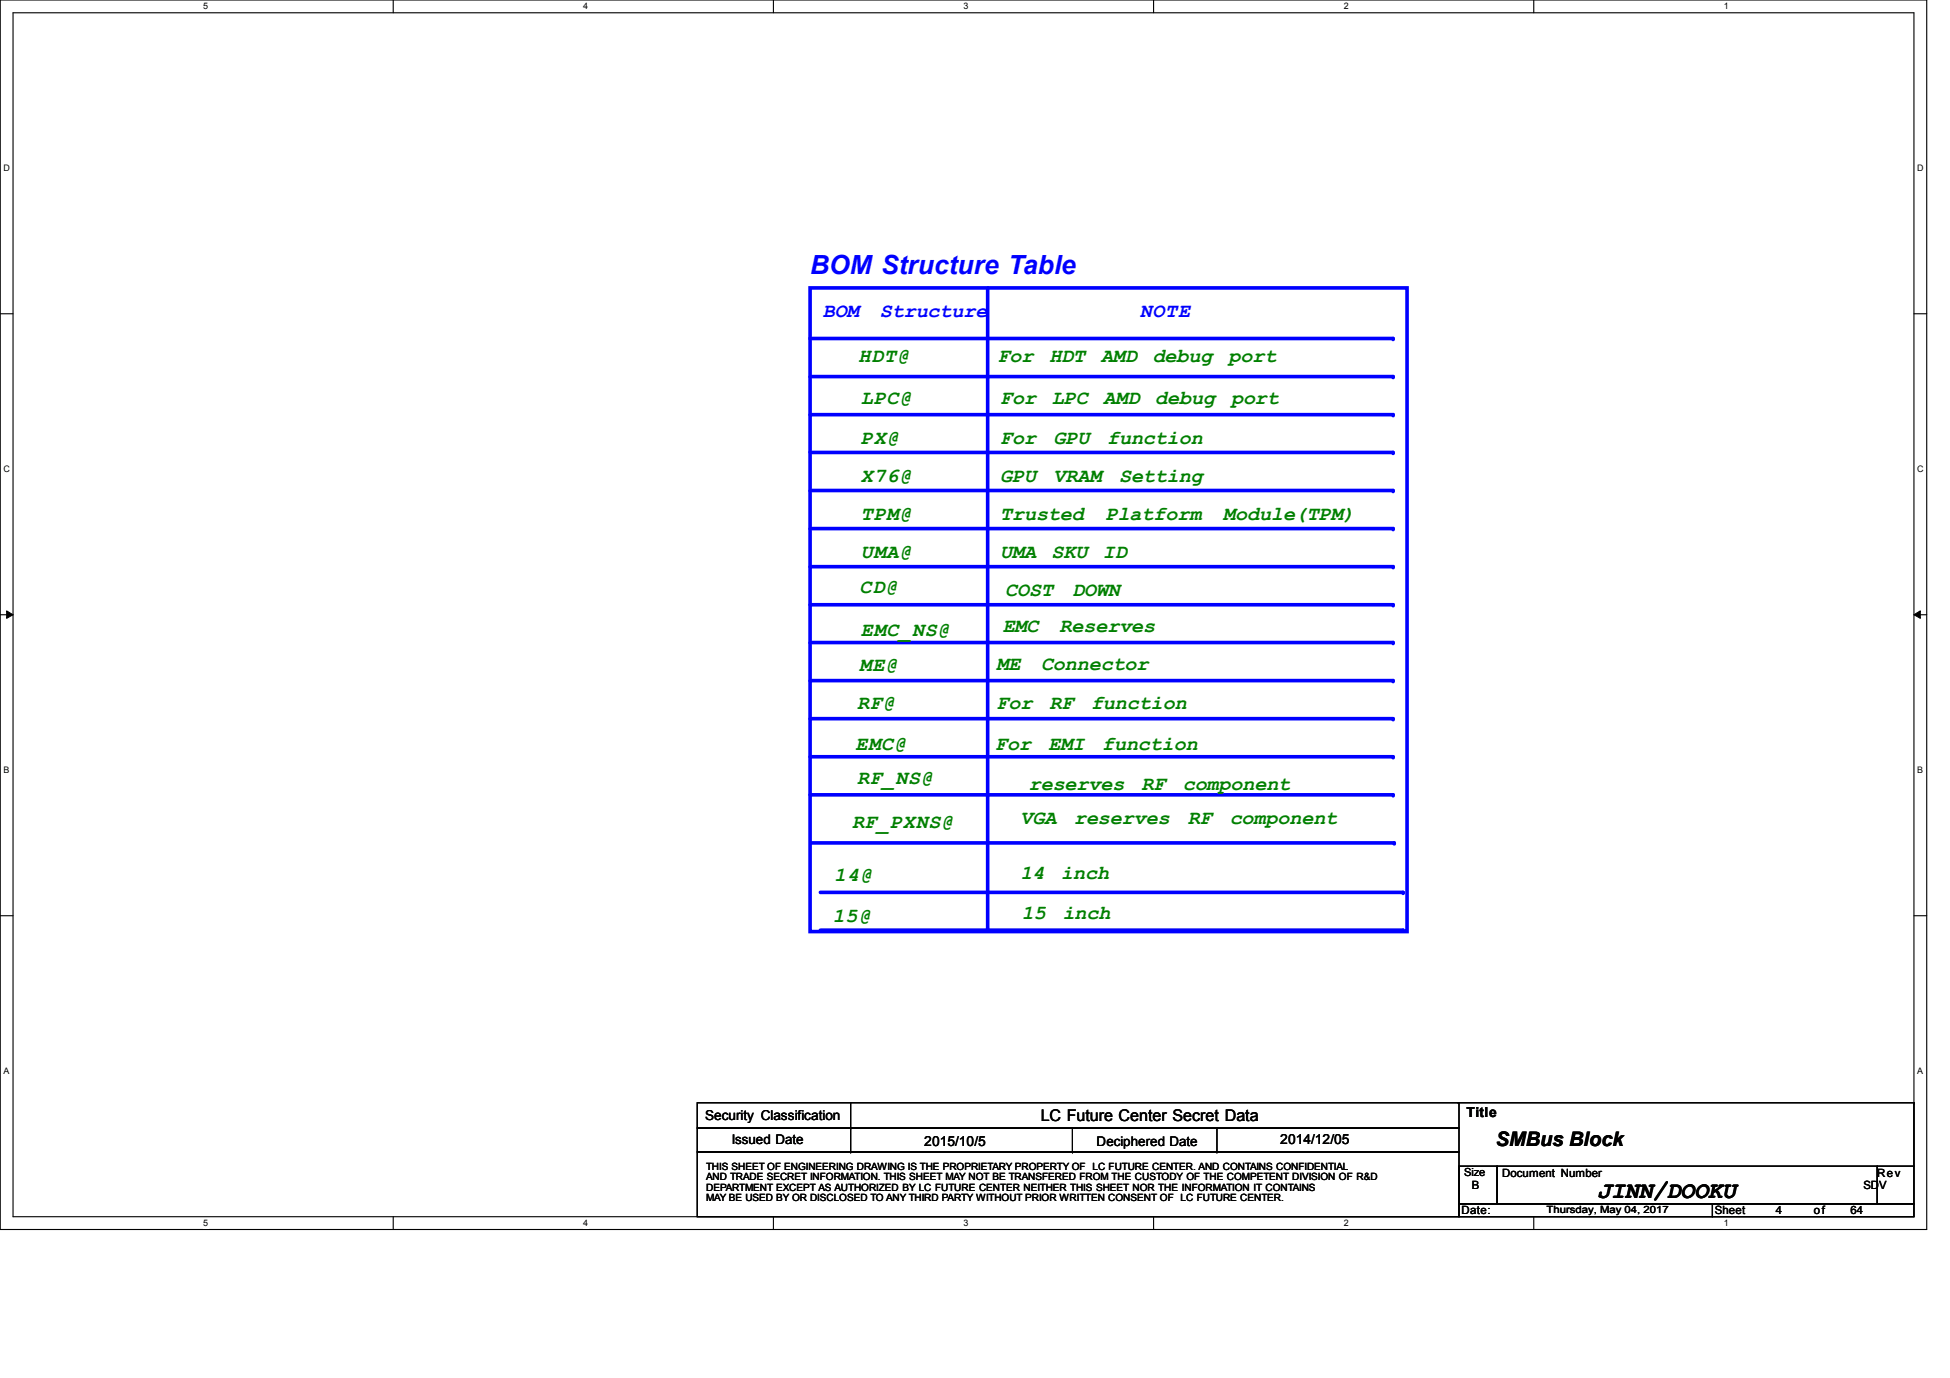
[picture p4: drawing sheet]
<svg xmlns="http://www.w3.org/2000/svg" width="297mm" height="210mm" viewBox="0 0 297 210" stroke-linecap="round" stroke-linejoin="round" font-family="sans-serif">
<path d="M0 0h293.5v187.3h-293.5zM2 1.9h289.5v183.4h-289.5z" fill="none" stroke="#000" stroke-width=".17"/>
<g fill="#fff">
<path d="M30.9 .2h.8v1.5h-.8z"/>
<path d="M30.9 185.5h.8v1.6h-.8z"/>
</g>
<path d="M59.9 0v1.9M59.9 185.3v2" fill="none" stroke="#000" stroke-width=".17"/>
<g fill="#fff">
<path d="M88.9 .2h.7v1.5h-.7z"/>
<path d="M88.9 185.5h.7v1.6h-.7z"/>
</g>
<path d="M117.8 0v1.9M117.8 185.3v2" fill="none" stroke="#000" stroke-width=".17"/>
<g fill="#fff">
<path d="M146.8 .2h.7v1.5h-.7z"/>
<path d="M146.8 185.5h.7v1.6h-.7z"/>
</g>
<path d="M175.7 0v1.9M175.7 185.3v2" fill="none" stroke="#000" stroke-width=".17"/>
<g fill="#fff">
<path d="M204.7 .2h.7v1.5h-.7z"/>
<path d="M204.7 185.5h.7v1.6h-.7z"/>
</g>
<path d="M233.6 0v1.9M233.6 185.3v2" fill="none" stroke="#000" stroke-width=".17"/>
<g fill="#fff">
<path d="M262.6 .2h.8v1.5h-.8z"/>
<path d="M262.6 185.5h.8v1.6h-.8z"/>
<path d="M.5 24.8h1v1.6h-1z"/>
<path d="M292.1 24.8h.9v1.6h-.9z"/>
<path d="M.5 70.7h1v1.5h-1z"/>
<path d="M292.1 70.7h.9v1.5h-.9z"/>
</g>
<path d="M0 47.8h2M291.5 47.8h2" fill="none" stroke="#000" stroke-width=".17"/>
<g fill="#fff">
<path d="M.5 116.5h.9v1.6h-.9z"/>
<path d="M292.1 116.5h.8v1.6h-.8z"/>
</g>
<path d="M0 93.6h2M291.5 93.6h2" fill="none" stroke="#000" stroke-width=".17"/>
<path d="M1 93l1 .6-1 .6zM291.5 93.6l1-.6v1.2z" fill="#000"/>
<path d="M1 93l1 .6-1 .6zM291.5 93.6l1-.6v1.2z" fill="none" stroke="#000" stroke-width=".15"/>
<g fill="#fff">
<path d="M.5 162.4h.9v1.5h-.9z"/>
<path d="M292.1 162.4h.8v1.5h-.8z"/>
</g>
<path d="M0 139.5h2M291.5 139.5h2" fill="none" stroke="#000" stroke-width=".17"/>
<path d="M123.4 121.1h88.8" fill="none" stroke="#00f" stroke-width=".55"/>
<circle cx="212.2" cy="121.1" r=".28" fill="#00f"/>
<path d="M150.4 43.9v97.6" fill="none" stroke="#00f" stroke-width=".55"/>
<circle cx="150.4" cy="141.5" r=".28" fill="#00f"/>
<path d="M123.4 43.9h90.9v98h-90.9zM123.4 57.4h88.8" fill="none" stroke="#00f" stroke-width=".55"/>
<circle cx="212.2" cy="57.4" r=".28" fill="#00f"/>
<path d="M123.4 80.5h88.8" fill="none" stroke="#00f" stroke-width=".55"/>
<circle cx="212.2" cy="80.5" r=".28" fill="#00f"/>
<path d="M123.4 74.7h88.8" fill="none" stroke="#00f" stroke-width=".55"/>
<circle cx="212.2" cy="74.7" r=".28" fill="#00f"/>
<path d="M123.4 68.9h88.8" fill="none" stroke="#00f" stroke-width=".55"/>
<circle cx="212.2" cy="68.9" r=".28" fill="#00f"/>
<path d="M123.4 63.2h88.8" fill="none" stroke="#00f" stroke-width=".55"/>
<circle cx="212.2" cy="63.2" r=".28" fill="#00f"/>
<path d="M123.4 109.5h88.8" fill="none" stroke="#00f" stroke-width=".55"/>
<circle cx="212.2" cy="109.5" r=".28" fill="#00f"/>
<path d="M123.4 103.7h88.8" fill="none" stroke="#00f" stroke-width=".55"/>
<circle cx="212.2" cy="103.7" r=".28" fill="#00f"/>
<path d="M123.4 97.9h88.8" fill="none" stroke="#00f" stroke-width=".55"/>
<circle cx="212.2" cy="97.9" r=".28" fill="#00f"/>
<path d="M123.4 92.1h88.8" fill="none" stroke="#00f" stroke-width=".55"/>
<circle cx="212.2" cy="92.1" r=".28" fill="#00f"/>
<path d="M123.4 86.3h88.8" fill="none" stroke="#00f" stroke-width=".55"/>
<circle cx="212.2" cy="86.3" r=".28" fill="#00f"/>
<path d="M123.4 115.3h88.8" fill="none" stroke="#00f" stroke-width=".55"/>
<circle cx="212.2" cy="115.3" r=".28" fill="#00f"/>
<path d="M123.4 51.6h88.8" fill="none" stroke="#00f" stroke-width=".55"/>
<circle cx="212.2" cy="51.6" r=".28" fill="#00f"/>
<path d="M123.6 128.4h88.8" fill="none" stroke="#00f" stroke-width=".55"/>
<circle cx="212.4" cy="128.4" r=".28" fill="#00f"/>
<path d="M125 141.7h88.7" fill="none" stroke="#00f" stroke-width=".55"/>
<circle cx="213.7" cy="141.7" r=".28" fill="#00f"/>
<path d="M125 135.9h88.7" fill="none" stroke="#00f" stroke-width=".55"/>
<circle cx="213.7" cy="135.9" r=".28" fill="#00f"/>
<g fill="none" stroke="#000" stroke-width=".17">
<path d="M106.2 168h116v3.8h-116zM106.2 171.8h116v3.7h-116zM106.2 175.5h116v9.8h-116zM129.6 171.8h.1M129.6 175.5h.1M129.6 168v7.5M163.4 175.5h.1M163.4 171.8v3.7M185.4 175.5h.1M185.4 171.8v3.7M222 168h69.5M222.2 177.6h5.8v5.8h-5.8z"/>
<path d="M228 177.6h58v5.8h-58zM286 177.6h5.5v5.8h-5.5zM291.5 168h.1M291.5 168v9.6M222.2 183.4h38.7v1.9h-38.7zM260.9 183.4h30.6v1.9h-30.6z"/>
</g>
<text font-size="4" fill="#00f" x="123.4" y="41.7">BOM Structure Table</text>
<text font-size="3.6" x="243.3" y="182.5">JINN/DOOKU</text>
<g font-size="3" fill="#00f">
<text x="125.3" y="48.3">BOM</text>
<text x="134" y="48.3">Structure</text>
<text x="173.6" y="48.3">NOTE</text>
</g>
<g font-size="3" fill="#008000">
<text x="130.8" y="55.1">HDT@</text>
<text x="152" y="55.1">For</text>
<text x="159.8" y="55.1">HDT</text>
<text x="167.7" y="55.1">AMD</text>
<text x="175.6" y="55.1">debug</text>
<text x="187.1" y="55.1">port</text>
<text x="131.1" y="61.5">LPC@</text>
<text x="152.4" y="61.5">For</text>
<text x="160.2" y="61.5">LPC</text>
<text x="168.1" y="61.5">AMD</text>
<text x="176" y="61.5">debug</text>
<text x="187.5" y="61.5">port</text>
<text x="131.1" y="67.6">PX@</text>
<text x="152.4" y="67.6">For</text>
<text x="160.5" y="67.6">GPU</text>
<text x="168.7" y="67.6">function</text>
<text x="131.1" y="73.4">X76@</text>
<text x="152.4" y="73.4">GPU</text>
<text x="160.5" y="73.4">VRAM</text>
<text x="170.5" y="73.4">Setting</text>
<text x="131.1" y="79.2">TPM@</text>
<text x="152.4" y="79.2">Trusted</text>
<text x="168.4" y="79.2">Platform</text>
<text x="186.3" y="79.2">Module(TPM)</text>
<text x="131.1" y="85">UMA@</text>
<text x="152.4" y="85">UMA</text>
<text x="160.2" y="85">SKU ID</text>
<text x="130.9" y="90.3">CD@</text>
<text x="153.1" y="90.8">COST</text>
<text x="163.3" y="90.8">DOWN</text>
<text x="131.1" y="96.8">EMC_NS@</text>
<text x="152.7" y="96.2">EMC</text>
<text x="161.4" y="96.2">Reserves</text>
<text x="130.6" y="108">RF@</text>
<text x="130.9" y="102.2">ME@</text>
<text x="151.8" y="102">ME</text>
<text x="151.8" y="108">For</text>
<text x="158.6" y="102">Connector</text>
<text x="159.9" y="108">RF</text>
<text x="166.2" y="108">function</text>
<text x="130.3" y="114.2">EMC@</text>
<text x="130.6" y="119.4">RF_NS@</text>
<text x="151.6" y="114.2">For</text>
<text x="159.7" y="114.2">EMI</text>
<text x="167.9" y="114.2">function</text>
<text x="155.4" y="125.6">VGA</text>
<text x="156.7" y="120.4">reserves</text>
<text x="163.6" y="125.6">reserves</text>
<text x="173.9" y="120.4">RF</text>
<text x="180.2" y="120.4">component</text>
<text x="180.9" y="125.6">RF</text>
<text x="187.3" y="125.6">component</text>
<text x="129.8" y="126.2">RF_PXNS@</text>
<text x="127.1" y="134.2">14@</text>
<text x="155.4" y="133.9">14</text>
<text x="161.7" y="133.9">inch</text>
<text x="126.9" y="140.4">15@</text>
<text x="155.7" y="140">15</text>
<text x="161.9" y="140">inch</text>
</g>
<text font-size="3" x="227.8" y="174.6">SMBus Block</text>
<text font-size="2.5" x="158.5" y="170.8">LC Future Center Secret Data</text>
<g font-size="2.1">
<text x="107.4" y="170.6">Security Classification</text>
<text x="223.4" y="170.1">Title</text>
<text x="140.8" y="174.5">2015/10/5</text>
<text x="195" y="174.3">2014/12/05</text>
</g>
<g font-size="2">
<text x="111.5" y="174.3">Issued Date</text>
<text x="167" y="174.5">Deciphered Date</text>
</g>
<g font-size="1.7">
<text x="223" y="179.2">Size</text>
<text x="228.8" y="179.2">Document Number</text>
<text x="286" y="179.2">Rev</text>
<text x="222.6" y="185">Date:</text>
<text x="224.2" y="181.1">B</text>
<text x="261.2" y="185">Sheet</text>
<text x="270.5" y="185">4</text>
<text x="276.3" y="185">of</text>
<text x="281.9" y="185">64</text>
<text x="283.8" y="181.1">SDV</text>
</g>
<g font-size="1.5">
<text x="107.6" y="179.8">AND TRADE SECRET INFORMATION. THIS SHEET MAY NOT BE TRANSFERED FROM THE CUSTODY OF THE COMPETENT DIVISION OF R&amp;D</text>
<text x="107.6" y="178.2">THIS SHEET OF ENGINEERING DRAWING IS THE PROPRIETARY PROPERTY OF LC FUTURE CENTER. AND CONTAINS CONFIDENTIAL</text>
<text x="107.6" y="181.4">DEPARTMENT EXCEPT AS AUTHORIZED BY LC FUTURE CENTER NEITHER THIS SHEET NOR THE INFORMATION IT CONTAINS</text>
<text x="107.6" y="182.9">MAY BE USED BY OR DISCLOSED TO ANY THIRD PARTY WITHOUT PRIOR WRITTEN CONSENT OF LC FUTURE CENTER.</text>
<text x="235.6" y="184.8">Thursday, May 04, 2017</text>
</g>
<g font-size="1.4">
<text x="30.9" y="1.4">5</text>
<text x="88.9" y="1.4">4</text>
<text x="146.8" y="1.4">3</text>
<text x="204.7" y="1.4">2</text>
<text x="262.6" y="1.4">1</text>
<text x=".5" y="26.1">D</text>
<text x="292.1" y="26.1">D</text>
<text x=".5" y="71.9">C</text>
<text x="292.1" y="71.9">C</text>
<text x=".5" y="117.8">B</text>
<text x="292.1" y="117.8">B</text>
<text x=".5" y="163.6">A</text>
<text x="292.1" y="163.6">A</text>
<text x="30.9" y="186.8">5</text>
<text x="88.9" y="186.8">4</text>
<text x="146.8" y="186.8">3</text>
<text x="204.7" y="186.8">2</text>
<text x="262.6" y="186.8">1</text>
</g>
</svg>
